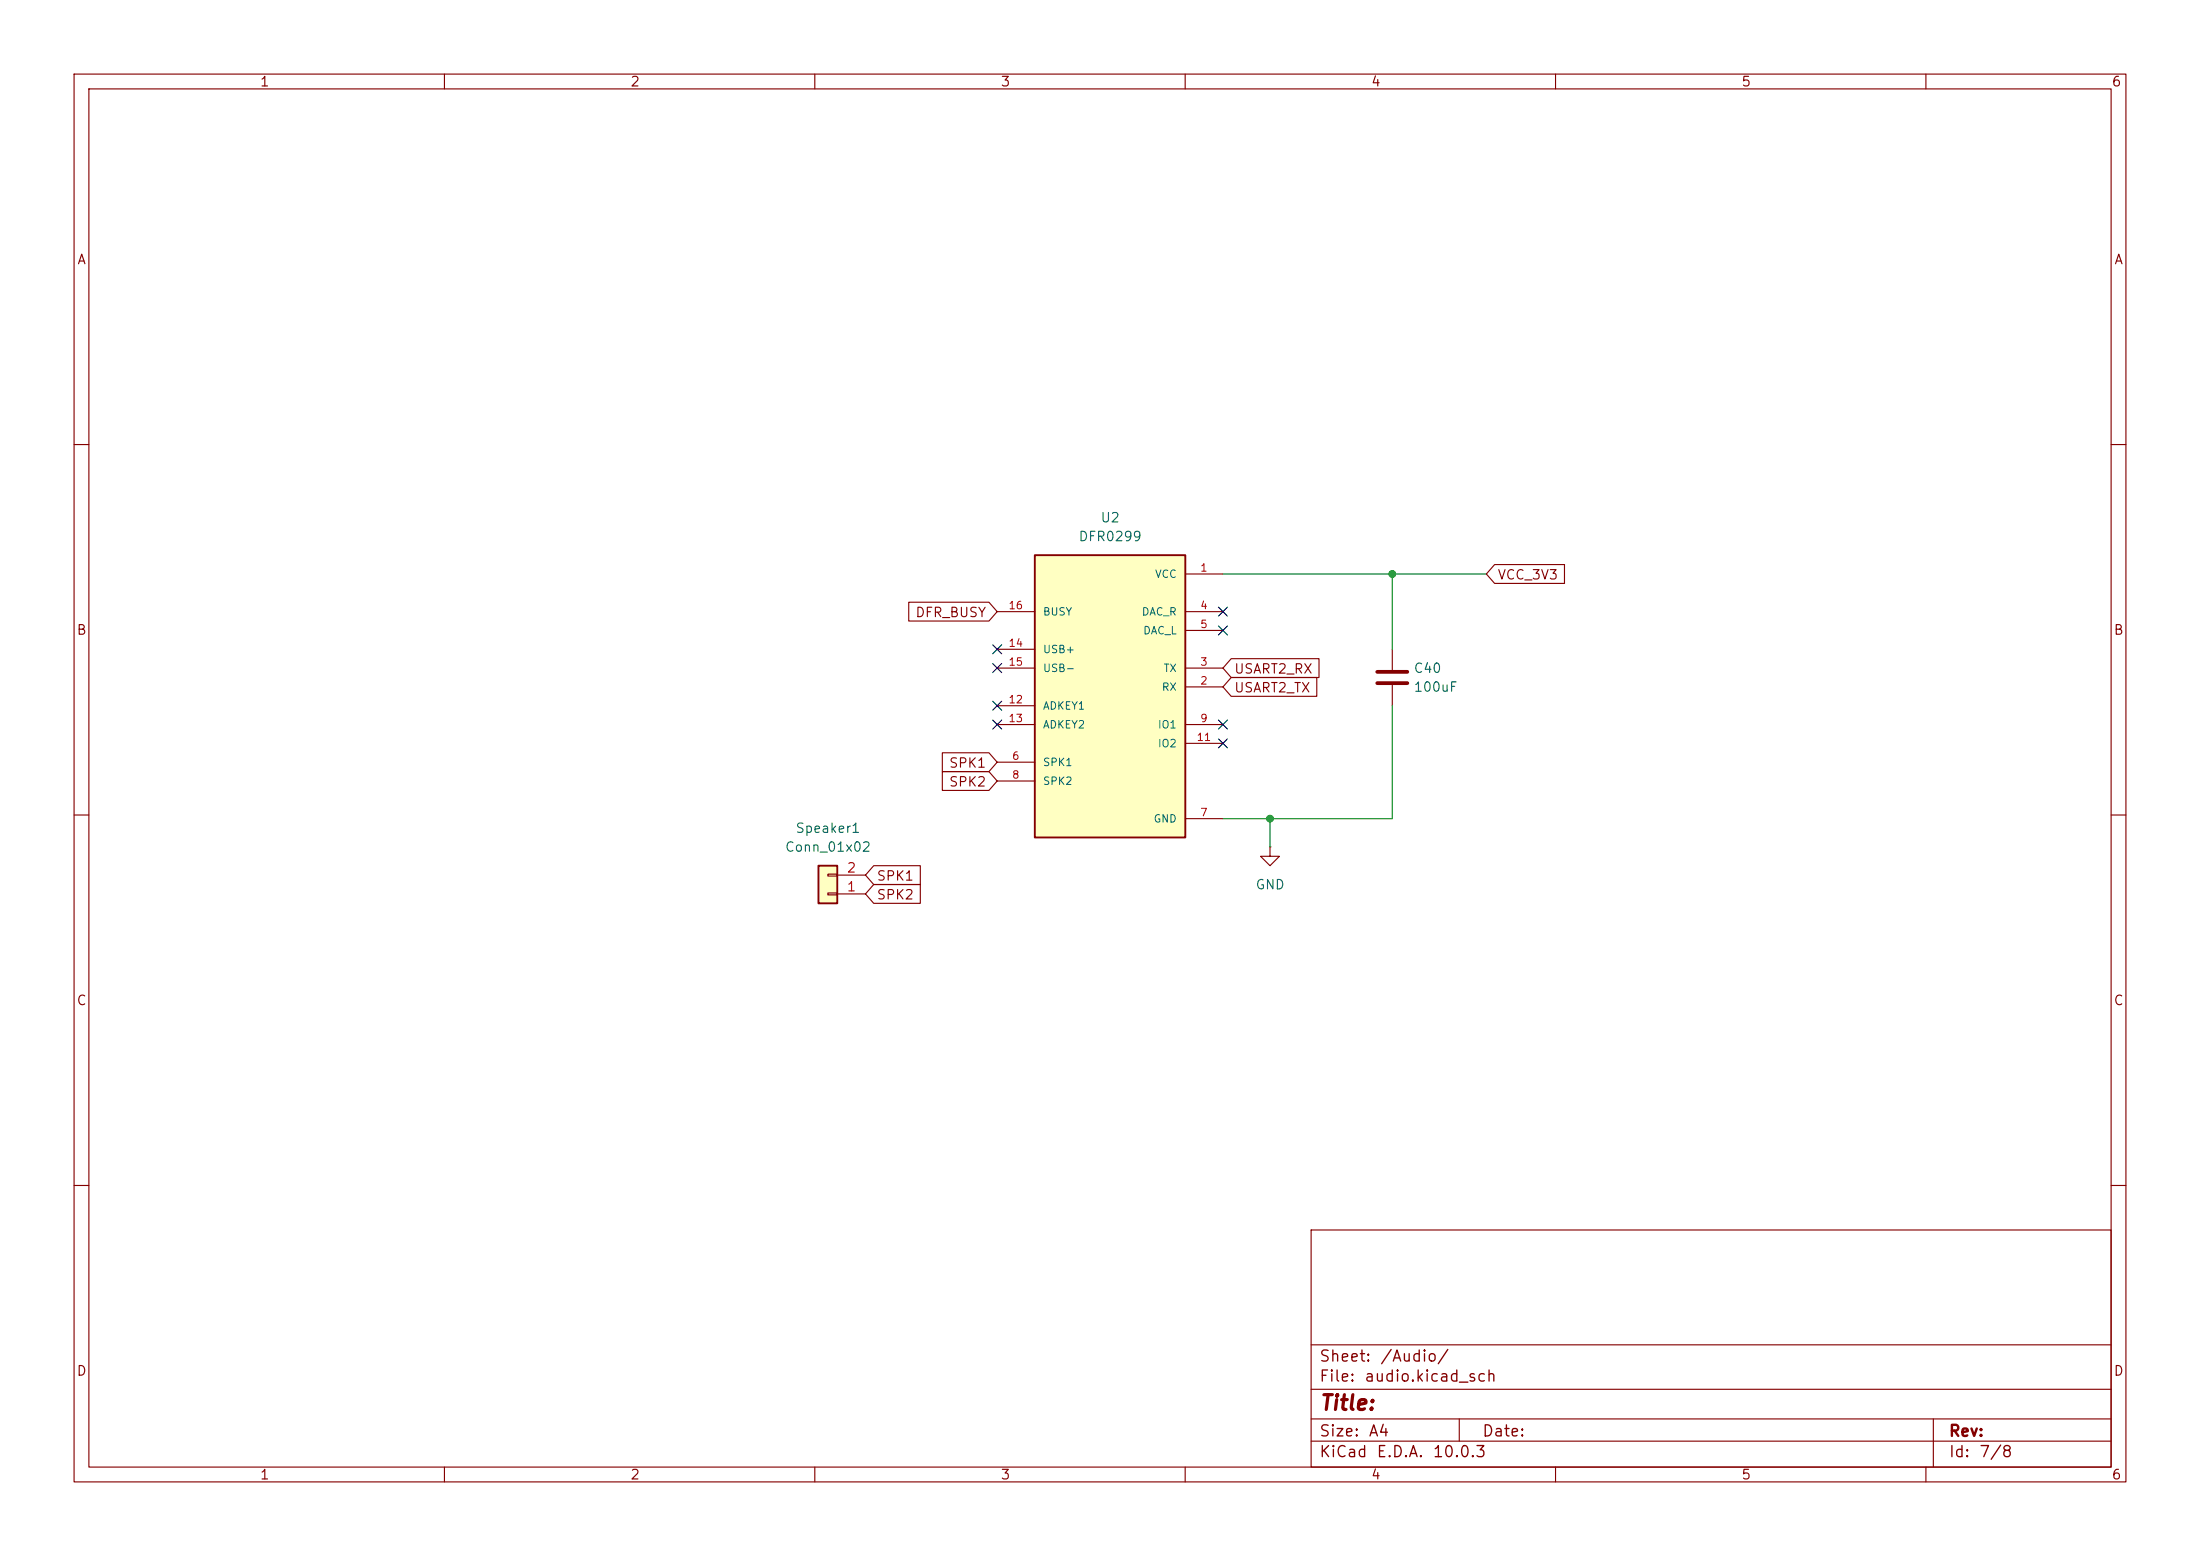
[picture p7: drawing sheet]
(kicad_sch
 (version 20260306)
 (generator "eeschema")
 (generator_version "10.0")
 (paper "A4")
 (lib_symbols
  (symbol "Connector_Generic:Conn_01x02"
   (pin_names
    (offset 1.016) (hide yes)) (exclude_from_sim no) (in_bom yes) (on_board yes)
   (in_pos_files yes)
   (duplicate_pin_numbers_are_jumpers no)
   (property "Reference" "J" (at 0 2.54 0) (show_name no) (do_not_autoplace no) (effects (font (size 1.27 1.27))))
   (property "Value" "Conn_01x02" (at 0 -5.08 0) (show_name no) (do_not_autoplace no) (effects (font (size 1.27 1.27))))
   (property "Footprint" "" (at 0 0 0) (show_name no) (do_not_autoplace no) (hide yes) (effects (font (size 1.27 1.27))))
   (property "Datasheet" "" (at 0 0 0) (show_name no) (do_not_autoplace no) (hide yes) (effects (font (size 1.27 1.27))))
   (property "Description" "Generic connector, single row, 01x02, script generated (kicad-library-utils/schlib/autogen/connector/)" (at 0 0 0) (show_name no) (do_not_autoplace no) (hide yes) (effects (font (size 1.27 1.27))))
   (symbol "Conn_01x02_1_1"
    (rectangle (start -1.27 1.27) (end 1.27 -3.81) (stroke (width 0.254) (type default)) (fill (type background)))
    (rectangle (start -1.27 0.127) (end 0 -0.127) (stroke (width 0.1524) (type default)) (fill (type none)))
    (rectangle (start -1.27 -2.413) (end 0 -2.667) (stroke (width 0.1524) (type default)) (fill (type none)))
    (pin passive line (at -5.08 0 0) (length 3.81) (name "Pin_1" (effects (font (size 1.27 1.27)))) (number "1" (effects (font (size 1.27 1.27)))))
    (pin passive line (at -5.08 -2.54 0) (length 3.81) (name "Pin_2" (effects (font (size 1.27 1.27)))) (number "2" (effects (font (size 1.27 1.27))))))
   (embedded_fonts no))
  (symbol "DFR0299_DFPLAYER:DFR0299"
   (pin_names
    (offset 1.016)) (exclude_from_sim no) (in_bom yes) (on_board yes)
   (in_pos_files yes)
   (duplicate_pin_numbers_are_jumpers no)
   (property "Reference" "U" (at -10.16 18.542 0) (show_name no) (do_not_autoplace no) (effects (font (size 1.27 1.27)) (justify left bottom)))
   (property "Value" "DFR0299" (at -10.16 -22.86 0) (show_name no) (do_not_autoplace no) (effects (font (size 1.27 1.27)) (justify left bottom)))
   (property "Footprint" "DFR0299:MODULE_DFR0299" (at 0 0 0) (show_name no) (do_not_autoplace no) (hide yes) (effects (font (size 1.27 1.27)) (justify bottom)))
   (property "Datasheet" "" (at 0 0 0) (show_name no) (do_not_autoplace no) (hide yes) (effects (font (size 1.27 1.27))))
   (property "Description" "Dfplayer - a Mini Mp3 Player" (at 0 0 0) (show_name no) (do_not_autoplace no) (hide yes) (effects (font (size 1.27 1.27)) (justify bottom)))
   (property "MF" "DFRobot" (at 0 0 0) (show_name no) (do_not_autoplace no) (hide yes) (effects (font (size 1.27 1.27)) (justify bottom)))
   (property "PACKAGE" "None" (at 0 0 0) (show_name no) (do_not_autoplace no) (hide yes) (effects (font (size 1.27 1.27)) (justify bottom)))
   (property "PRICE" "None" (at 0 0 0) (show_name no) (do_not_autoplace no) (hide yes) (effects (font (size 1.27 1.27)) (justify bottom)))
   (property "Package" "None" (at 0 0 0) (show_name no) (do_not_autoplace no) (hide yes) (effects (font (size 1.27 1.27)) (justify bottom)))
   (property "Check_prices" "https://www.snapeda.com/parts/DFR0299/DFRobot/view-part/?ref=eda" (at 0 0 0) (show_name no) (do_not_autoplace no) (hide yes) (effects (font (size 1.27 1.27)) (justify bottom)))
   (property "Price" "None" (at 0 0 0) (show_name no) (do_not_autoplace no) (hide yes) (effects (font (size 1.27 1.27)) (justify bottom)))
   (property "SnapEDA_Link" "https://www.snapeda.com/parts/DFR0299/DFRobot/view-part/?ref=snap" (at 0 0 0) (show_name no) (do_not_autoplace no) (hide yes) (effects (font (size 1.27 1.27)) (justify bottom)))
   (property "MP" "DFR0299" (at 0 0 0) (show_name no) (do_not_autoplace no) (hide yes) (effects (font (size 1.27 1.27)) (justify bottom)))
   (property "Purchase-URL" "https://www.snapeda.com/api/url_track_click_mouser/?unipart_id=588059&manufacturer=DFRobot&part_name=DFR0299&search_term=None" (at 0 0 0) (show_name no) (do_not_autoplace no) (hide yes) (effects (font (size 1.27 1.27)) (justify bottom)))
   (property "Availability" "In Stock" (at 0 0 0) (show_name no) (do_not_autoplace no) (hide yes) (effects (font (size 1.27 1.27)) (justify bottom)))
   (property "AVAILABILITY" "Unavailable" (at 0 0 0) (show_name no) (do_not_autoplace no) (hide yes) (effects (font (size 1.27 1.27)) (justify bottom)))
   (property "Description_1" "- MP3 Player Audio Arduino Platform Evaluation Expansion Board" (at 0 0 0) (show_name no) (do_not_autoplace no) (hide yes) (effects (font (size 1.27 1.27)) (justify bottom)))
   (symbol "DFR0299_0_0"
    (rectangle (start -10.16 -20.32) (end 10.16 17.78) (stroke (width 0.254) (type default)) (fill (type background)))
    (pin power_in line (at 15.24 15.24 180) (length 5.08) (name "VCC" (effects (font (size 1.016 1.016)))) (number "1" (effects (font (size 1.016 1.016)))))
    (pin input line (at 15.24 0 180) (length 5.08) (name "RX" (effects (font (size 1.016 1.016)))) (number "2" (effects (font (size 1.016 1.016)))))
    (pin output line (at 15.24 2.54 180) (length 5.08) (name "TX" (effects (font (size 1.016 1.016)))) (number "3" (effects (font (size 1.016 1.016)))))
    (pin output line (at 15.24 10.16 180) (length 5.08) (name "DAC_R" (effects (font (size 1.016 1.016)))) (number "4" (effects (font (size 1.016 1.016)))))
    (pin output line (at 15.24 7.62 180) (length 5.08) (name "DAC_L" (effects (font (size 1.016 1.016)))) (number "5" (effects (font (size 1.016 1.016)))))
    (pin passive line (at -15.24 -10.16 0) (length 5.08) (name "SPK1" (effects (font (size 1.016 1.016)))) (number "6" (effects (font (size 1.016 1.016)))))
    (pin power_in line (at 15.24 -17.78 180) (length 5.08) (name "GND" (effects (font (size 1.016 1.016)))) (number "7" (effects (font (size 1.016 1.016)))))
    (pin passive line (at -15.24 -12.7 0) (length 5.08) (name "SPK2" (effects (font (size 1.016 1.016)))) (number "8" (effects (font (size 1.016 1.016)))))
    (pin bidirectional line (at 15.24 -5.08 180) (length 5.08) (name "IO1" (effects (font (size 1.016 1.016)))) (number "9" (effects (font (size 1.016 1.016)))))
    (pin power_in line (at 15.24 -17.78 180) (length 5.08) (hide yes) (name "GND" (effects (font (size 1.016 1.016)))) (number "10" (effects (font (size 1.016 1.016)))))
    (pin bidirectional line (at 15.24 -7.62 180) (length 5.08) (name "IO2" (effects (font (size 1.016 1.016)))) (number "11" (effects (font (size 1.016 1.016)))))
    (pin input line (at -15.24 -2.54 0) (length 5.08) (name "ADKEY1" (effects (font (size 1.016 1.016)))) (number "12" (effects (font (size 1.016 1.016)))))
    (pin input line (at -15.24 -5.08 0) (length 5.08) (name "ADKEY2" (effects (font (size 1.016 1.016)))) (number "13" (effects (font (size 1.016 1.016)))))
    (pin input line (at -15.24 5.08 0) (length 5.08) (name "USB+" (effects (font (size 1.016 1.016)))) (number "14" (effects (font (size 1.016 1.016)))))
    (pin input line (at -15.24 2.54 0) (length 5.08) (name "USB-" (effects (font (size 1.016 1.016)))) (number "15" (effects (font (size 1.016 1.016)))))
    (pin input line (at -15.24 10.16 0) (length 5.08) (name "BUSY" (effects (font (size 1.016 1.016)))) (number "16" (effects (font (size 1.016 1.016))))))
   (embedded_fonts no))
  (symbol "Device:C"
   (pin_numbers (hide yes))
   (pin_names
    (offset 0.254)) (exclude_from_sim no) (in_bom yes) (on_board yes)
   (in_pos_files yes)
   (duplicate_pin_numbers_are_jumpers no)
   (property "Reference" "C" (at 0.635 2.54 0) (show_name no) (do_not_autoplace no) (effects (font (size 1.27 1.27)) (justify left)))
   (property "Value" "C" (at 0.635 -2.54 0) (show_name no) (do_not_autoplace no) (effects (font (size 1.27 1.27)) (justify left)))
   (property "Footprint" "" (at 0.9652 -3.81 0) (show_name no) (do_not_autoplace no) (hide yes) (effects (font (size 1.27 1.27))))
   (property "Datasheet" "" (at 0 0 0) (show_name no) (do_not_autoplace no) (hide yes) (effects (font (size 1.27 1.27))))
   (property "Description" "Unpolarized capacitor" (at 0 0 0) (show_name no) (do_not_autoplace no) (hide yes) (effects (font (size 1.27 1.27))))
   (symbol "C_0_1"
    (polyline (pts (xy -2.032 0.762) (xy 2.032 0.762)) (stroke (width 0.508) (type default)) (fill (type none)))
    (polyline (pts (xy -2.032 -0.762) (xy 2.032 -0.762)) (stroke (width 0.508) (type default)) (fill (type none))))
   (symbol "C_1_1"
    (pin passive line (at 0 3.81 270) (length 2.794) (name "" (effects (font (size 1.27 1.27)))) (number "1" (effects (font (size 1.27 1.27)))))
    (pin passive line (at 0 -3.81 90) (length 2.794) (name "" (effects (font (size 1.27 1.27)))) (number "2" (effects (font (size 1.27 1.27))))))
   (embedded_fonts no))
  (symbol "power:GND"
   (power global)
   (pin_numbers (hide yes))
   (pin_names
    (offset 0) (hide yes)) (exclude_from_sim no) (in_bom yes) (on_board yes)
   (in_pos_files yes)
   (duplicate_pin_numbers_are_jumpers no)
   (property "Reference" "#PWR" (at 0 -6.35 0) (show_name no) (do_not_autoplace no) (hide yes) (effects (font (size 1.27 1.27))))
   (property "Value" "GND" (at 0 -3.81 0) (show_name no) (do_not_autoplace no) (effects (font (size 1.27 1.27))))
   (property "Footprint" "" (at 0 0 0) (show_name no) (do_not_autoplace no) (hide yes) (effects (font (size 1.27 1.27))))
   (property "Datasheet" "" (at 0 0 0) (show_name no) (do_not_autoplace no) (hide yes) (effects (font (size 1.27 1.27))))
   (property "Description" "Power symbol creates a global label with name \"GND\" , ground" (at 0 0 0) (show_name no) (do_not_autoplace no) (hide yes) (effects (font (size 1.27 1.27))))
   (symbol "GND_0_1"
    (polyline (pts (xy 0 0) (xy 0 -1.27) (xy 1.27 -1.27) (xy 0 -2.54) (xy -1.27 -1.27) (xy 0 -1.27)) (stroke (width 0) (type default)) (fill (type none))))
   (symbol "GND_1_1"
    (pin power_in line (at 0 0 270) (length 0) (name "" (effects (font (size 1.27 1.27)))) (number "1" (effects (font (size 1.27 1.27))))))
   (embedded_fonts no)))
 (junction
  (at 171.45 110.49)
  (diameter 0)
  (color 0 0 0 0))
 (junction
  (at 187.96 77.47)
  (diameter 0)
  (color 0 0 0 0))
 (no_connect
  (at 165.1 82.55))
 (no_connect
  (at 165.1 97.79))
 (no_connect
  (at 134.62 95.25))
 (no_connect
  (at 165.1 85.09))
 (no_connect
  (at 134.62 97.79))
 (no_connect
  (at 134.62 87.63))
 (no_connect
  (at 134.62 90.17))
 (no_connect
  (at 165.1 100.33))
 (wire
  (pts (xy 187.96 87.63) (xy 187.96 77.47))
  (stroke (width 0) (type default)))
 (wire
  (pts (xy 187.96 77.47) (xy 165.1 77.47))
  (stroke (width 0) (type default)))
 (wire
  (pts (xy 171.45 110.49) (xy 165.1 110.49))
  (stroke (width 0) (type default)))
 (wire
  (pts (xy 187.96 95.25) (xy 187.96 110.49))
  (stroke (width 0) (type default)))
 (wire
  (pts (xy 200.66 77.47) (xy 187.96 77.47))
  (stroke (width 0) (type default)))
 (wire
  (pts (xy 187.96 110.49) (xy 171.45 110.49))
  (stroke (width 0) (type default)))
 (wire
  (pts (xy 171.45 114.3) (xy 171.45 110.49))
  (stroke (width 0) (type default)))
 (global_label "SPK2"
  (shape input)
  (at 134.62 105.41 180)
  (fields_autoplaced yes)
  (effects (font (size 1.27 1.27)) (justify right))
  (property "Intersheetrefs" "${INTERSHEET_REFS}" (at 126.6758 105.41 0) (hide yes) (show_name no) (do_not_autoplace no) (effects (font (size 1.27 1.27)) (justify right))))
 (global_label "SPK1"
  (shape input)
  (at 134.62 102.87 180)
  (fields_autoplaced yes)
  (effects (font (size 1.27 1.27)) (justify right))
  (property "Intersheetrefs" "${INTERSHEET_REFS}" (at 126.6758 102.87 0) (hide yes) (show_name no) (do_not_autoplace no) (effects (font (size 1.27 1.27)) (justify right))))
 (global_label "SPK1"
  (shape input)
  (at 116.84 118.11 0)
  (fields_autoplaced yes)
  (effects (font (size 1.27 1.27)) (justify left))
  (property "Intersheetrefs" "${INTERSHEET_REFS}" (at 124.7842 118.11 0) (hide yes) (show_name no) (do_not_autoplace no) (effects (font (size 1.27 1.27)) (justify left))))
 (global_label "SPK2"
  (shape input)
  (at 116.84 120.65 0)
  (fields_autoplaced yes)
  (effects (font (size 1.27 1.27)) (justify left))
  (property "Intersheetrefs" "${INTERSHEET_REFS}" (at 124.7842 120.65 0) (hide yes) (show_name no) (do_not_autoplace no) (effects (font (size 1.27 1.27)) (justify left))))
 (global_label "USART2_TX"
  (shape input)
  (at 165.1 92.71 0)
  (fields_autoplaced yes)
  (effects (font (size 1.27 1.27)) (justify left))
  (property "Intersheetrefs" "${INTERSHEET_REFS}" (at 178.3056 92.71 0) (hide yes) (show_name no) (do_not_autoplace no) (effects (font (size 1.27 1.27)) (justify left))))
 (global_label "USART2_RX"
  (shape input)
  (at 165.1 90.17 0)
  (fields_autoplaced yes)
  (effects (font (size 1.27 1.27)) (justify left))
  (property "Intersheetrefs" "${INTERSHEET_REFS}" (at 178.608 90.17 0) (hide yes) (show_name no) (do_not_autoplace no) (effects (font (size 1.27 1.27)) (justify left))))
 (global_label "VCC_3V3"
  (shape input)
  (at 200.66 77.47 0)
  (fields_autoplaced yes)
  (effects (font (size 1.27 1.27)) (justify left))
  (property "Intersheetrefs" "${INTERSHEET_REFS}" (at 211.749 77.47 0) (hide yes) (show_name no) (do_not_autoplace no) (effects (font (size 1.27 1.27)) (justify left))))
 (global_label "DFR_BUSY"
  (shape input)
  (at 134.62 82.55 180)
  (fields_autoplaced yes)
  (effects (font (size 1.27 1.27)) (justify right))
  (property "Intersheetrefs" "${INTERSHEET_REFS}" (at 122.14 82.55 0) (hide yes) (show_name no) (do_not_autoplace no) (effects (font (size 1.27 1.27)) (justify right))))
 (symbol
  (lib_id "Connector_Generic:Conn_01x02")
  (at 111.76 120.65 180)
  (unit 1)
  (body_style 1)
  (exclude_from_sim no)
  (in_bom yes)
  (on_board yes)
  (in_pos_files yes)
  (dnp no)
  (fields_autoplaced yes)
  (property "Reference" "Speaker1" (at 111.76 111.76 0) (show_name no) (do_not_autoplace no) (effects (font (size 1.27 1.27))))
  (property "Value" "Conn_01x02" (at 111.76 114.3 0) (show_name no) (do_not_autoplace no) (effects (font (size 1.27 1.27))))
  (property "Footprint" "Connector_PinHeader_2.54mm:PinHeader_1x02_P2.54mm_Vertical" (at 111.76 120.65 0) (hide yes) (show_name no) (do_not_autoplace no) (effects (font (size 1.27 1.27))))
  (property "Datasheet" "" (at 111.76 120.65 0) (hide yes) (show_name no) (do_not_autoplace no) (effects (font (size 1.27 1.27))))
  (property "Description" "Generic connector, single row, 01x02, script generated (kicad-library-utils/schlib/autogen/connector/)" (at 111.76 120.65 0) (hide yes) (show_name no) (do_not_autoplace no) (effects (font (size 1.27 1.27))))
  (pin "1")
  (pin "2"))
 (symbol
  (lib_id "DFR0299_DFPLAYER:DFR0299")
  (at 149.86 92.71 0)
  (unit 1)
  (body_style 1)
  (exclude_from_sim no)
  (in_bom yes)
  (on_board yes)
  (in_pos_files yes)
  (dnp no)
  (fields_autoplaced yes)
  (property "Reference" "U2" (at 149.86 69.85 0) (show_name no) (do_not_autoplace no) (effects (font (size 1.27 1.27))))
  (property "Value" "DFR0299" (at 149.86 72.39 0) (show_name no) (do_not_autoplace no) (effects (font (size 1.27 1.27))))
  (property "Footprint" "Module:DFR0299" (at 149.86 92.71 0) (hide yes) (show_name no) (do_not_autoplace no) (effects (font (size 1.27 1.27)) (justify bottom)))
  (property "Datasheet" "" (at 149.86 92.71 0) (hide yes) (show_name no) (do_not_autoplace no) (effects (font (size 1.27 1.27))))
  (property "Description" "Dfplayer - a Mini Mp3 Player" (at 149.86 92.71 0) (hide yes) (show_name no) (do_not_autoplace no) (effects (font (size 1.27 1.27)) (justify bottom)))
  (property "MF" "DFRobot" (at 149.86 92.71 0) (hide yes) (show_name no) (do_not_autoplace no) (effects (font (size 1.27 1.27)) (justify bottom)))
  (property "PACKAGE" "None" (at 149.86 92.71 0) (hide yes) (show_name no) (do_not_autoplace no) (effects (font (size 1.27 1.27)) (justify bottom)))
  (property "PRICE" "None" (at 149.86 92.71 0) (hide yes) (show_name no) (do_not_autoplace no) (effects (font (size 1.27 1.27)) (justify bottom)))
  (property "Package" "None" (at 149.86 92.71 0) (hide yes) (show_name no) (do_not_autoplace no) (effects (font (size 1.27 1.27)) (justify bottom)))
  (property "Check_prices" "https://www.snapeda.com/parts/DFR0299/DFRobot/view-part/?ref=eda" (at 149.86 92.71 0) (hide yes) (show_name no) (do_not_autoplace no) (effects (font (size 1.27 1.27)) (justify bottom)))
  (property "Price" "None" (at 149.86 92.71 0) (hide yes) (show_name no) (do_not_autoplace no) (effects (font (size 1.27 1.27)) (justify bottom)))
  (property "SnapEDA_Link" "https://www.snapeda.com/parts/DFR0299/DFRobot/view-part/?ref=snap" (at 149.86 92.71 0) (hide yes) (show_name no) (do_not_autoplace no) (effects (font (size 1.27 1.27)) (justify bottom)))
  (property "MP" "DFR0299" (at 149.86 92.71 0) (hide yes) (show_name no) (do_not_autoplace no) (effects (font (size 1.27 1.27)) (justify bottom)))
  (property "Purchase-URL" "https://www.snapeda.com/api/url_track_click_mouser/?unipart_id=588059&manufacturer=DFRobot&part_name=DFR0299&search_term=None" (at 149.86 92.71 0) (hide yes) (show_name no) (do_not_autoplace no) (effects (font (size 1.27 1.27)) (justify bottom)))
  (property "Availability" "In Stock" (at 149.86 92.71 0) (hide yes) (show_name no) (do_not_autoplace no) (effects (font (size 1.27 1.27)) (justify bottom)))
  (property "AVAILABILITY" "Unavailable" (at 149.86 92.71 0) (hide yes) (show_name no) (do_not_autoplace no) (effects (font (size 1.27 1.27)) (justify bottom)))
  (property "Description_1" "- MP3 Player Audio Arduino Platform Evaluation Expansion Board" (at 149.86 92.71 0) (hide yes) (show_name no) (do_not_autoplace no) (effects (font (size 1.27 1.27)) (justify bottom)))
  (pin "16")
  (pin "14")
  (pin "7")
  (pin "4")
  (pin "5")
  (pin "3")
  (pin "2")
  (pin "9")
  (pin "11")
  (pin "6")
  (pin "13")
  (pin "8")
  (pin "1")
  (pin "10")
  (pin "12")
  (pin "15"))
 (symbol
  (lib_id "power:GND")
  (at 171.45 114.3 0)
  (unit 1)
  (body_style 1)
  (exclude_from_sim no)
  (in_bom yes)
  (on_board yes)
  (in_pos_files yes)
  (dnp no)
  (fields_autoplaced yes)
  (property "Reference" "#PWR014" (at 171.45 120.65 0) (hide yes) (show_name no) (do_not_autoplace no) (effects (font (size 1.27 1.27))))
  (property "Value" "GND" (at 171.45 119.38 0) (show_name no) (do_not_autoplace no) (effects (font (size 1.27 1.27))))
  (property "Footprint" "" (at 171.45 114.3 0) (hide yes) (show_name no) (do_not_autoplace no) (effects (font (size 1.27 1.27))))
  (property "Datasheet" "" (at 171.45 114.3 0) (hide yes) (show_name no) (do_not_autoplace no) (effects (font (size 1.27 1.27))))
  (property "Description" "Power symbol creates a global label with name \"GND\" , ground" (at 171.45 114.3 0) (hide yes) (show_name no) (do_not_autoplace no) (effects (font (size 1.27 1.27))))
  (pin "1"))
 (symbol
  (lib_id "Device:C")
  (at 187.96 91.44 0)
  (unit 1)
  (body_style 1)
  (exclude_from_sim no)
  (in_bom yes)
  (on_board yes)
  (in_pos_files yes)
  (dnp no)
  (property "Reference" "C40" (at 190.754 90.17 0) (show_name no) (do_not_autoplace no) (effects (font (size 1.27 1.27)) (justify left)))
  (property "Value" "100uF" (at 190.754 92.71 0) (show_name no) (do_not_autoplace no) (effects (font (size 1.27 1.27)) (justify left)))
  (property "Footprint" "Capacitor_SMD:C_0603_1608Metric" (at 188.9252 95.25 0) (hide yes) (show_name no) (do_not_autoplace no) (effects (font (size 1.27 1.27))))
  (property "Datasheet" "" (at 187.96 91.44 0) (hide yes) (show_name no) (do_not_autoplace no) (effects (font (size 1.27 1.27))))
  (property "Description" "Unpolarized capacitor" (at 187.96 91.44 0) (hide yes) (show_name no) (do_not_autoplace no) (effects (font (size 1.27 1.27))))
  (pin "2")
  (pin "1")))
